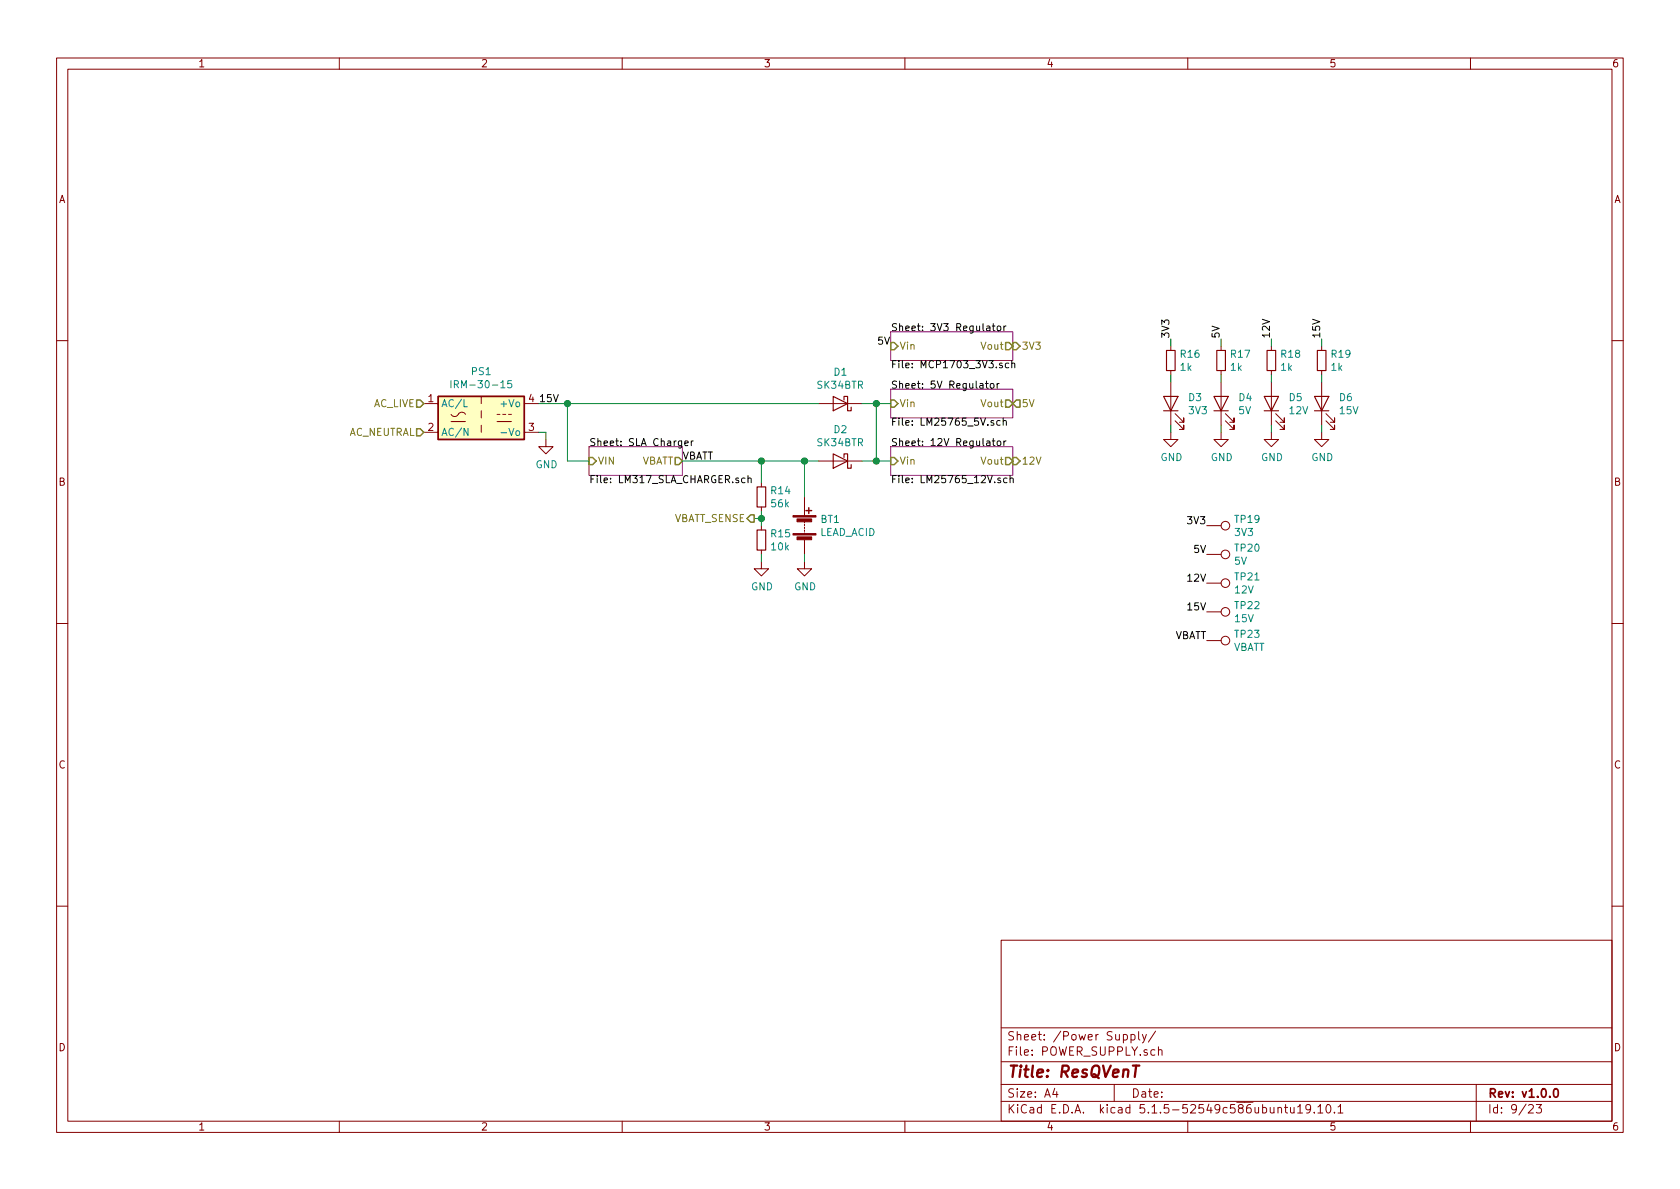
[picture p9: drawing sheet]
<svg xmlns="http://www.w3.org/2000/svg" width="297mm" height="210mm" viewBox="0 0 297 210" stroke-linecap="round" stroke-linejoin="round" font-family="sans-serif">
<g fill="none" stroke="#840000" stroke-width=".18">
<path d="M10 10.3h277v189.9h-277zM12 12.2h273v186.1h-273zM60 10.3v1.9M110 10.3v1.9M160 10.3v1.9M210 10.3v1.9M260 10.3v1.9M10 60.2h2M74.9 71.4h2.6M74.9 76.4h2.6M79.8 73.3a.81 .81 0 0 0 .7 .3 .81 .81 0 0 0 .7-.5 .73 .73 0 0 1 1.1 .2M79.8 74.5h2.5"/>
<path d="M85.1 70.1v1.3M85.1 72.6v1.3M85.1 75.2v1.2M87.9 74.5h2.5M87.9 73.3h.5M88.9 73.3h.5M89.9 73.3h.5M92.7 71.4h2.5M92.7 76.4h2.5M96.5 77.7v1.3h1.3l-1.3 1.3-1.3-1.3h1.3M144.8 71.4h7.6M207 76.4v1.3h1.3l-1.3 1.3-1.3-1.3h1.3"/>
<path d="M207 61.2v.8M207 65.5v.8M207 67.6v7.6M207.8 74.4l1.5 1.5v-.7v.7h-.8M207.8 73.1l1.5 1.6v-.8v.8h-.8M215.9 76.4v1.3h1.3l-1.3 1.3-1.3-1.3h1.3M215.9 61.2v.8M215.9 65.5v.8M215.9 67.6v7.6M216.7 74.4l1.5 1.5v-.7v.7h-.8M216.7 73.1l1.5 1.6v-.8v.8h-.8M224.8 76.4v1.3h1.3l-1.3 1.3-1.3-1.3h1.3"/>
<path d="M224.8 61.2v.8M224.8 65.5v.8M224.8 67.6v7.6M225.6 74.4l1.5 1.5v-.7v.7h-.8M225.6 73.1l1.5 1.6v-.8v.8h-.8M233.7 76.4v1.3h1.2l-1.2 1.3-1.3-1.3h1.3M233.7 61.2v.8M233.7 65.5v.8M233.7 67.6v7.6M234.4 74.4l1.6 1.5v-.7v.7h-.8M234.4 73.1l1.6 1.6v-.8v.8h-.8M285 60.2h2"/>
<path d="M134.6 99.3v1.3h1.3l-1.3 1.2-1.3-1.2h1.3M134.6 85.3v.8M134.6 89.7v.7M134.6 93v.7M134.6 97.3v.7M142.2 99.3v1.3h1.3l-1.3 1.2-1.2-1.2h1.2M142.2 87.9v3.3M142.2 92.2v.3M142.2 92.7v.3M142.2 93.2v.3M142.2 93.7v.3M142.2 94.2v.3"/>
<path d="M142.2 95.5v2.5M144.8 81.5h7.6M213.4 93h2.5M213.4 98h2.5M10 110.3h2M213.4 103.1h2.5M213.4 108.2h2.5M213.4 113.3h2.5M285 110.3h2M10 160.2h2M177 166.3h108v32h-108zM285 160.2h2"/>
<path d="M60 198.3v1.9M110 198.3v1.9M160 198.3v1.9M177 194.8h108M177 191.8h108M177 187.8h108M177 181.8h108M186.5 192.5l-.4 1h1M186.8 193v1M197 191.8v3M200 183l.4-.1 .3 .3-.1 .6h-.6M200 182.9v1.5"/>
<path d="M201.3 182.4v1.3l.2 .2M202 182.9l.3 1M202.7 182.9l-.5 1.4-.2 .1M204.3 182.3l-1.3 2M204.8 185.7l.3-.1 .3 .1 .1 .9M204.8 185.1v1.5M210 198.3v1.9M226 196l.2-.2 .3 .1 .1 .9M227.1 195.8h.6M227.3 195.3v1.3l.4 .2M228.2 195.8v.9l.4 .1 .2-.1M228.8 195.8v1"/>
<path d="M229.4 195.8l.5-.5v1.5M229.4 196.8h.9M231.7 196l-.1 .2a.48 .48 0 0 1-.7-.1v-.6a.48 .48 0 0 1 .7-.1v.1a1.19 1.19 0 0 1-.2 1.2l-.4 .1M232.4 196.7v.1M233 195.8l.5-.5v1.5M233 196.8h.9M234.6 195.4l.2-.1a.8 .8 0 0 1 .5 .8 .8 .8 0 0 1-.5 .7 1 1 0 0 1-.2-1.4zM235.9 196.7v.1M236.6 195.8l.4-.5v1.5M236.6 196.8h.8M260 198.3v1.9M261 191.8v6.5"/>
<path d="M270.3 195.5l.2-.2h.3l.3 .5-.9 1h.9M271.6 195.3h.9l-.4 .6 .4 .1v.7l-.2 .1-.7-.1"/>
<circle cx="216.7" cy="93" r=".76"/>
<circle cx="216.7" cy="98" r=".76"/>
<circle cx="216.7" cy="113.3" r=".76"/>
<circle cx="216.7" cy="103.1" r=".76"/>
<circle cx="216.7" cy="108.2" r=".76"/>
</g>
<path d="M274.9 192.6l.3-.1a.94 .94 0 0 1 0 1.5h-.2a1 1 0 0 1-.1-1.4z" fill="none" stroke="#840000" stroke-width=".3"/>
<path d="M200.3 188.4h1.1" fill="none" stroke="#840000" stroke-width=".41"/>
<path d="M157.5 58.7h21.6v5h-21.6zM104.1 79h16.5v5.1h-16.5zM157.5 79h21.6v5.1h-21.6zM157.5 68.8h21.6v5.1h-21.6z" fill="none" stroke="#840084" stroke-width=".18"/>
<g fill="none" stroke="#000" stroke-width=".18">
<path d="M174.5 57.7h.5v.8M175 58h-.4l-.2 .2 .1 .2h.5M175.4 57.7h.5M175.6 57.2v1.1l.3 .2M176.4 57.7h.3l.3 .2-.2 .5-.3 .1-.1-.1zM177.5 57.7v.8M177.9 57.7l-.4 .2M121.1 78.4l.6-.1-.1-.3h-.3l-.2 .2v.6h.5M122.2 78v.8M122.6 78l-.4 .2M174.2 67.8h.5M174.4 67.4v1.1l.3 .2"/>
<path d="M174.5 78h.5v.8M175 78.3h-.4l-.2 .2 .1 .3h.5M175.1 67.9l.2-.1 .4 .1v.5l-.1 .2-.3 .1-.2-.2zM175.4 78h.5M175.6 77.5v1.1l.3 .2M175.7 74.4h-.3l-.2 .1 .1 .2 .4 .1v.4h-.5M176.3 67.8v.9M176.4 78h.3l.3 .2-.2 .6h-.3l-.1-.1zM176.7 67.8l-.3 .1-.1 .1M176.8 74.4h-.3l-.3 .2 .2 .6h.4M177.2 64.3l-.3-.1-.2 .2 .1 .2 .4 .1v.3h-.5M177.4 74.5l.2-.1h.3v.8"/>
<path d="M177.4 73.9v1.3M177.5 78v.8M177.9 78l-.4 .2M178.4 64.3l-.4-.1-.3 .2 .2 .6h.5M178.9 64.3l.2-.1 .3 .1v.7M178.9 63.8v1.2M131.7 84.6l-.3-.1-.3 .3 .1 .5h.5M132.3 84.7l.1-.2 .3 .1 .1 .8M132.3 84.1v1.3M176.9 84.6l-.3-.1-.2 .2 .1 .2 .4 .1v.3h-.5M178.1 84.6l-.4-.1-.3 .3 .2 .5h.5M178.6 84.7l.2-.2 .3 .1v.8"/>
<path d="M178.6 84.1v1.3"/>
</g>
<g fill="none" stroke="#848400" stroke-width=".25">
<path d="M73.7 70.7h.6l.6 .7-.6 .6h-.6zM73.7 75.8h.6l.6 .6-.6 .7h-.6zM157.5 70.7h.6l.6 .7-.6 .6h-.6zM157.5 60.6h.6l.6 .6-.6 .6h-.6zM177.8 70.7h.6l.7 .7-.7 .6h-.6zM177.8 60.6h.6l.7 .6-.7 .6h-.6zM179.1 60.6h.6l.6 .6-.6 .6h-.6zM179.7 70.7h.6v1.3h-.6l-.6-.6zM104.1 80.9h.7l.6 .6-.6 .7h-.7zM119.4 80.9h.6l.6 .6-.6 .7h-.6zM132.7 91.1h.6v1.2h-.6l-.6-.6zM157.5 80.9h.6l.6 .6-.6 .7h-.6z"/>
<path d="M177.8 80.9h.6l.7 .6-.7 .7h-.6zM179.1 80.9h.6l.6 .6-.6 .7h-.6z"/>
</g>
<g fill="none" stroke="#840000" stroke-width=".2">
<path d="M147.3 70.1l2.6 1.3-2.6 1.2zM149.2 70.7v-.6h.7v2.5h.6v-.6M205.7 70.1h2.6l-1.3 2.5zM205.7 72.6h2.6M206.2 62h1.6v3.5h-1.6zM214.6 70.1h2.6l-1.3 2.5zM214.6 72.6h2.6M215.1 62h1.6v3.5h-1.6zM223.5 70.1h2.6l-1.3 2.5zM223.5 72.6h2.6M224 62h1.6v3.5h-1.6zM232.4 70.1h2.5l-1.2 2.5z"/>
<path d="M232.4 72.6h2.5M232.9 62h1.5v3.5h-1.5zM133.9 93.7h1.5v3.6h-1.5zM133.9 86.1h1.5v3.6h-1.5zM147.3 80.3l2.6 1.2-2.6 1.3zM149.2 80.9v-.6h.7v2.5h.6v-.6"/>
</g>
<path d="M77.5 70.1h15.2v7.6h-15.2z" fill="#ffffc2" stroke="#ffffc2" stroke-width=".18"/>
<path d="M77.5 70.1h15.2v7.6h-15.2zM142.5 90.3h1M143 89.8v1" fill="none" stroke="#840000" stroke-width=".25"/>
<path d="M79.7 67.3v1.3M80.3 68l.7-.1v-.5l-.2-.1h-.5v1.3M82 70.7v1.2h.6M82.8 75.7v1.3l-.8-1.3v1.3M88.6 76.5h1M90.4 67.3h-.6v.6l.4-.1 .3 .2v.3l-.3 .3-.4-.2" fill="none" stroke="#008484" stroke-width=".18"/>
<g fill="#840000" stroke="#840000" stroke-width=".18">
<path d="M140.2 94.4h4.1v.2h-4.1z"/>
<path d="M140.2 91.2h4.1v.2h-4.1z"/>
<path d="M140.9 94.9h2.6v.5h-2.6z"/>
<path d="M140.9 91.8h2.6v.5h-2.6z"/>
</g>
<g fill="none" stroke="#008400" stroke-width=".18">
<path d="M207 59.9v1.3M215.9 59.9v1.3M224.8 59.9v1.3M233.7 59.9v1.3M95.2 71.4h49.6M95.2 76.4h1.3v1.3M100.3 71.4v10.1h3.8M152.4 71.4h5.1M154.9 71.4v10.1M207 66.3v1.3M207 75.2v1.2M215.9 66.3v1.3"/>
<path d="M215.9 75.2v1.2M224.8 66.3v1.3M224.8 75.2v1.2M233.7 66.3v1.3M233.7 75.2v1.2M120.6 81.5h24.2M133.3 91.7h1.3M134.6 81.5v3.8M134.6 90.4v2.6M134.6 98v1.3M142.2 81.5v6.4M142.2 98v1.3"/>
<path d="M152.4 81.5h5.1"/>
</g>
<g fill="#008400" stroke="#008400" stroke-width=".25">
<circle cx="134.6" cy="91.7" r=".51"/>
<circle cx="134.6" cy="81.5" r=".51"/>
<circle cx="142.2" cy="81.5" r=".51"/>
<circle cx="154.9" cy="81.5" r=".51"/>
<circle cx="100.3" cy="71.4" r=".51"/>
<circle cx="154.9" cy="71.4" r=".51"/>
</g>
<text font-size="2.8" fill="#840000" x="178" y="190.5">Title: ResQVenT</text>
<g font-size="2.1" fill="#840000">
<text x="178" y="184">Sheet: /Power Supply/</text>
<text x="178" y="186.7">File: POWER_SUPPLY.sch</text>
<text x="178" y="196.9">KiCad E.D.A. kicad 5.1.5-52549c586ubuntu19.10.1</text>
<text x="178" y="194.1">Size: A4</text>
<text x="200" y="194.1">Date:</text>
<text x="263" y="194.1">Rev: v1.0.0</text>
<text x="263" y="196.9">Id: 9/23</text>
</g>
<g font-size="1.8" fill="#840000">
<text x="35" y="11.9">1</text>
<text x="85" y="11.9">2</text>
<text x="135" y="11.9">3</text>
<text x="185" y="11.9">4</text>
<text x="235" y="11.9">5</text>
<text x="285" y="11.9">6</text>
<text x="10.4" y="35.9">A</text>
<text x="285.4" y="35.9">A</text>
<text x="75.7" y="71.1">1</text>
<text x="93.5" y="71.1">4</text>
<text x="75.7" y="76.2">2</text>
<text x="93.5" y="76.2">3</text>
<text x="10.4" y="85.9">B</text>
<text x="285.4" y="85.9">B</text>
<text x="10.4" y="135.9">C</text>
<text x="285.4" y="135.9">C</text>
<text x="10.4" y="185.9">D</text>
<text x="285.4" y="185.9">D</text>
<text x="35" y="199.9">1</text>
<text x="85" y="199.9">2</text>
<text x="135" y="199.9">3</text>
<text x="185" y="199.9">4</text>
<text x="235" y="199.9">5</text>
<text x="285" y="199.9">6</text>
</g>
<g font-size="1.8">
<text x="157.5" y="58.6">Sheet: 3V3 Regulator</text>
<text x="206.8" y="59.9" transform="rotate(-90 206.8 59.9)">3V3</text>
<text x="215.6" y="59.9" transform="rotate(-90 215.6 59.9)">5V</text>
<text x="224.5" y="59.9" transform="rotate(-90 224.5 59.9)">12V</text>
<text x="233.4" y="59.9" transform="rotate(-90 233.4 59.9)">15V</text>
<text x="155.3" y="61">5V</text>
<text x="157.5" y="65.1">File: MCP1703_3V3.sch</text>
<text x="95.2" y="71.1">15V</text>
<text x="157.5" y="68.7">Sheet: 5V Regulator</text>
<text x="157.5" y="75.3">File: LM25765_5V.sch</text>
<text x="104.1" y="78.9">Sheet: SLA Charger</text>
<text x="120.6" y="81.3">VBATT</text>
<text x="157.5" y="78.9">Sheet: 12V Regulator</text>
<text x="104.1" y="85.4">File: LM317_SLA_CHARGER.sch</text>
<text x="157.5" y="85.4">File: LM25765_12V.sch</text>
<text x="210.2" y="92.7">3V3</text>
<text x="211.2" y="97.8">5V</text>
<text x="210.2" y="107.9">15V</text>
<text x="210.2" y="102.9">12V</text>
<text x="207.5" y="113">VBATT</text>
</g>
<g font-size="1.8" fill="#848400">
<text x="159" y="61.8">Vin</text>
<text x="173.6" y="61.8">Vout</text>
<text x="180.6" y="61.8">3V3</text>
<text x="61.4" y="77.1">AC_NEUTRAL</text>
<text x="65.9" y="72">AC_LIVE</text>
<text x="159" y="72">Vin</text>
<text x="173.6" y="72">Vout</text>
<text x="180.6" y="72">5V</text>
<text x="105.7" y="82.2">VIN</text>
<text x="113.2" y="82.2">VBATT</text>
<text x="159" y="82.2">Vin</text>
<text x="173.6" y="82.2">Vout</text>
<text x="180.6" y="82.2">12V</text>
<text x="118.9" y="92.3">VBATT_SENSE</text>
</g>
<g font-size="1.8" fill="#008484">
<text x="208.7" y="65.6">1k</text>
<text x="208.8" y="63.3">R16</text>
<text x="217.6" y="65.6">1k</text>
<text x="217.7" y="63.3">R17</text>
<text x="226.5" y="65.6">1k</text>
<text x="226.6" y="63.3">R18</text>
<text x="235.4" y="65.6">1k</text>
<text x="235.5" y="63.3">R19</text>
<text x="80.9" y="68.7">IRM-30-15</text>
<text x="83.4" y="66.3">PS1</text>
<text x="144.6" y="68.8">SK34BTR</text>
<text x="147.5" y="66.4">D1</text>
<text x="210.2" y="70.9">D3</text>
<text x="219.1" y="70.9">D4</text>
<text x="228" y="70.9">D5</text>
<text x="236.9" y="70.9">D6</text>
<text x="78" y="72">AC/L</text>
<text x="78" y="77.1">AC/N</text>
<text x="88.9" y="72">+Vo</text>
<text x="89.4" y="77.1">-Vo</text>
<text x="147.5" y="76.6">D2</text>
<text x="210.2" y="73.2">3V3</text>
<text x="219" y="73.2">5V</text>
<text x="228" y="73.2">12V</text>
<text x="236.9" y="73.2">15V</text>
<text x="94.7" y="82.8">GND</text>
<text x="144.6" y="78.9">SK34BTR</text>
<text x="205.2" y="81.5">GND</text>
<text x="214.1" y="81.5">GND</text>
<text x="223" y="81.5">GND</text>
<text x="231.9" y="81.5">GND</text>
<text x="136.4" y="87.4">R14</text>
<text x="136.4" y="89.7">56k</text>
<text x="136.4" y="95">R15</text>
<text x="144.9" y="94.8">LEAD_ACID</text>
<text x="145.1" y="92.5">BT1</text>
<text x="218.4" y="94.8">3V3</text>
<text x="218.4" y="92.5">TP19</text>
<text x="136.4" y="97.3">10k</text>
<text x="218.3" y="99.9">5V</text>
<text x="218.4" y="97.6">TP20</text>
<text x="132.8" y="104.4">GND</text>
<text x="140.4" y="104.4">GND</text>
<text x="218.4" y="104.9">12V</text>
<text x="218.4" y="102.6">TP21</text>
<text x="218.4" y="107.7">TP22</text>
<text x="218.4" y="110">15V</text>
<text x="218.4" y="112.8">TP23</text>
<text x="218" y="115.1">VBATT</text>
</g>
</svg>
